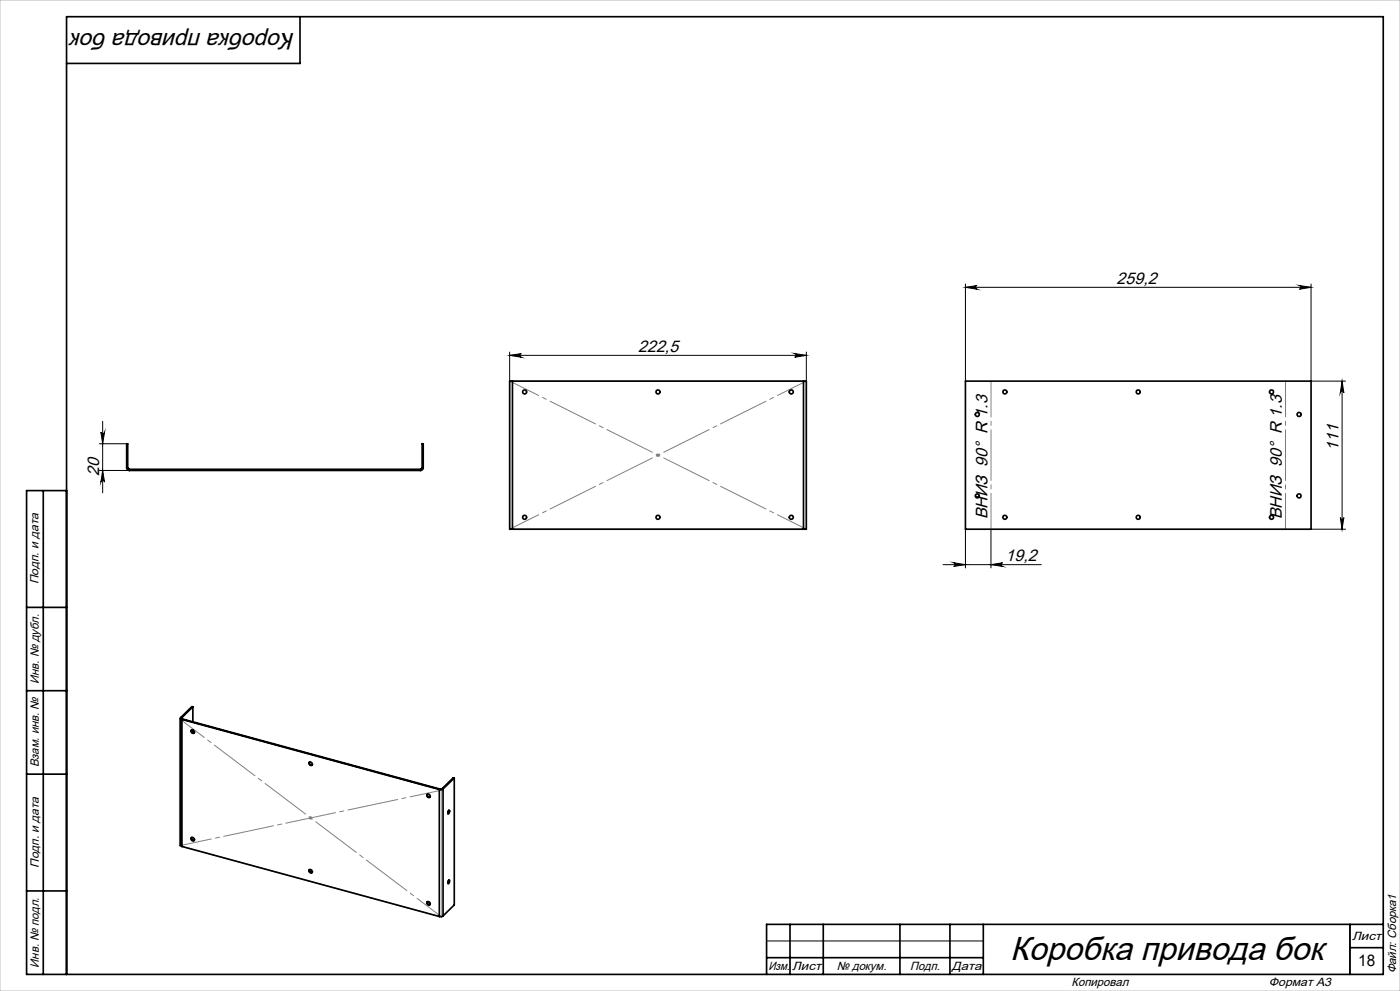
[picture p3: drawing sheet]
<svg xmlns="http://www.w3.org/2000/svg" width="420mm" height="297mm" viewBox="0 0 420 297" stroke-linecap="round" stroke-linejoin="round" font-family="sans-serif">
<g fill="none" stroke="#000" stroke-width=".3">
<path d="M289.6 86.1l3.5-.5a.55 .55 0 0 0-.5 .5 .55 .55 0 0 0 .5 .6zM289.6 85.1v29.1M289.6 86.1h103.7M389.8 85.6l3.5 .5-3.5 .6a.55 .55 0 0 0 .5-.6 .55 .55 0 0 0-.5-.5zM393.3 85.1v29.1h10.3M152.9 106.5l3.5-.5a.55 .55 0 0 0-.5 .5 .55 .55 0 0 0 .5 .6zM152.9 105.5v8.7M152.9 106.5h89M238.4 106l3.5 .5-3.5 .6a.55 .55 0 0 0 .5-.6 .55 .55 0 0 0-.5-.5zM241.9 105.5v8.7M402.6 114.2v44.4M402.6 114.2l.6 3.5a.53 .53 0 0 0-.6-.5 .53 .53 0 0 0-.5 .5z"/>
<path d="M29.8 133h8.2M30.3 129.5a.55 .55 0 0 0 .5 .5 .55 .55 0 0 0 .6-.5l-.6 3.5zM30.8 126.3v21.4M29.8 141h9M30.8 141l.6 3.5a.55 .55 0 0 0-.6-.5 .55 .55 0 0 0-.5 .5zM289.6 158.6v11.6M297.3 158.6v11.6M393.3 158.6h10.3M402.1 155.1a.53 .53 0 0 0 .5 .5 .53 .53 0 0 0 .6-.5l-.6 3.5zM282.9 169.2h29.5M286.1 168.7l3.5 .5-3.5 .6a.55 .55 0 0 0 .5-.6 .55 .55 0 0 0-.5-.5zM297.3 169.2l3.5-.5a.55 .55 0 0 0-.5 .5 .55 .55 0 0 0 .5 .6z"/>
<path d="M405 277v15M230 282h65"/>
</g>
<path d="M152.9 114.2h89v44.4h-89zM196.9 136.4h1M197 136.1l.7 .7M197.4 135.9v1M197.7 136.1l-.7 .7M53.8 215.4l78.7 21.4v38.1l-78.7-21.4zM92.7 245.1h1M92.9 244.8l.7 .7M93.2 244.6v1M93.6 244.8l-.7 .7" fill="none" stroke="#808080" stroke-width=".3"/>
<g fill="none" stroke="#000" stroke-width=".5">
<path d="M90 5v14h-70M153.7 114.2h-.8v44.4h.8M153.7 114.2h87.4M153.7 114.2v44.4M241.1 114.2h.8v44.4h-.8M241.1 114.2v44.4M289.6 114.2h103.7v44.4h-103.7zM13 147v145M20 147h-12v145h407v-287h-395v287M38 140.2a.79 .79 0 0 0 .8 .8M38 140.2h.3M38 140.2v-7.2h.3v7.2"/>
<path d="M38.3 140.2l.5 .4M38.8 141h87.4M38.8 140.6v.4M38.8 140.6h87.4M126.2 140.6v.4M126.6 140.2l-.4 .4M126.6 140.2h.4M126.6 140.2v-7.2h.4v7.2M127 140.2a.84 .84 0 0 1-.8 .8M153.7 158.6h87.4M8 182h12M8 207h12"/>
<path d="M54.1 215.2v38.1l.5 .4M54.2 215a.35 .35 0 0 0 0 .5 .35 .35 0 0 0 .4 .1M54.2 215l.3 .1M54.5 215.1l.2 .4M54.5 215.1v.3M54.6 215.6l77.2 21M54.6 215.6v38.1M54.7 215.5l-.1 .1M54.7 215.5l77.2 21M57.5 218.8l.1 .6 .7 .2M57.9 211.8h-.3l-3.4 3.2M57.9 211.8l-3.4 3.3"/>
<path d="M57.9 211.8v4.5M57.9 218.8v.8M8 232h12M92.8 228.4a.54 .54 0 0 1 .8 .3 .54 .54 0 0 1-.4 .7l-.5-.5zM92.9 228.4l.1 .6 .7 .2M128.2 238.1a.54 .54 0 0 1 .8 .2 .54 .54 0 0 1-.4 .7l-.5-.4zM128.2 238a.67 .67 0 0 0 .8 .9M131.8 236.6v38.1M131.9 236.5l-.1 .1M132.6 236.4l-.7 .1M132.6 236.4h.3M132.9 236.4l-1.1 .2"/>
<path d="M132.9 236.4v38.1M136.3 233.2l-.3-.1-3.4 3.3M136.3 233.2l-3.4 3.2M136.3 233.2v38l-3.4 3.3M54.6 253.7l77.2 21M57.4 251a.55 .55 0 0 1 .9 .3 .55 .55 0 0 1-.5 .7l-.5-.4zM57.5 251a.67 .67 0 0 0 .8 .8M134.6 242.9l-.3 .9M134.6 242.8a.54 .54 0 0 1 .2 .6 .54 .54 0 0 1-.5 .4zM8 267h12M92.9 260.6l.1 .6 .7 .2M128.2 270.2a.67 .67 0 0 0 .8 .9"/>
<path d="M132.9 274.5l-1.1 .2M134.6 263.8l-.3 .9M134.6 263.8a.59 .59 0 0 1 .3 .6 .59 .59 0 0 1-.5 .4l-.1-.5zM237 277v15M247 277v15M270 277v15M285 277v15M295 277v15M405 277v15M415 277h-185v15M230 287h65M405 284h10"/>
<circle cx="157.4" cy="117.5" r=".6"/>
<circle cx="197.4" cy="117.5" r=".6"/>
<circle cx="237.4" cy="117.4" r=".6"/>
<circle cx="301.4" cy="117.5" r=".6"/>
<circle cx="341.5" cy="117.5" r=".6"/>
<circle cx="381.5" cy="117.4" r=".6"/>
<circle cx="293.2" cy="124.2" r=".6"/>
<circle cx="389.7" cy="124.2" r=".6"/>
<circle cx="157.4" cy="155" r=".6"/>
<circle cx="197.4" cy="155" r=".6"/>
<circle cx="237.4" cy="155" r=".6"/>
<circle cx="293.2" cy="148.6" r=".6"/>
<circle cx="301.4" cy="155" r=".6"/>
<circle cx="341.5" cy="155" r=".6"/>
<circle cx="381.5" cy="155" r=".6"/>
<circle cx="389.7" cy="148.6" r=".61"/>
<circle cx="57.9" cy="219.2" r=".53"/>
<circle cx="93.2" cy="261.1" r=".53"/>
<circle cx="128.5" cy="270.8" r=".53"/>
</g>
<path d="M297.3 114.2v44.4M385.7 158.6v-44.4" fill="none" stroke="#808080" stroke-width=".3" stroke-dasharray="15.2 1.3 1.3 1.3" stroke-dashoffset="4.5"/>
<path d="M0 0h420v297h-420z" fill="none" stroke="#c0c0c0" stroke-width=".3"/>
<path d="M241.9 114.2l-89 44.4M241.9 158.6l-89-44.4M132.6 236.8l-78.8 16.7" fill="none" stroke="#808080" stroke-width=".3" stroke-dasharray="15.2 1.3 1.3 1.3" stroke-dashoffset="5.5"/>
<path d="M132.6 274.9l-78.8-59.5" fill="none" stroke="#808080" stroke-width=".3" stroke-dasharray="15.2 1.3 1.3 1.3" stroke-dashoffset="5.9"/>
<g fill="#000">
<path d="M389.8 85.6l3.5 .5-3.5 .6a.55 .55 0 0 0 .5-.6 .55 .55 0 0 0-.5-.5zM289.6 86.1l3.5-.5a.55 .55 0 0 0-.5 .5 .55 .55 0 0 0 .5 .6z"/>
<path d="M152.9 106.5l3.5-.5a.55 .55 0 0 0-.5 .5 .55 .55 0 0 0 .5 .6zM238.4 106l3.5 .5-3.5 .6a.55 .55 0 0 0 .5-.6 .55 .55 0 0 0-.5-.5z"/>
<path d="M402.6 114.2l.6 3.5a.53 .53 0 0 0-.6-.5 .53 .53 0 0 0-.5 .5zM402.1 155.1a.53 .53 0 0 0 .5 .5 .53 .53 0 0 0 .6-.5l-.6 3.5zM30.3 129.5a.55 .55 0 0 0 .5 .5 .55 .55 0 0 0 .6-.5l-.6 3.5zM30.8 141l.6 3.5a.55 .55 0 0 0-.6-.5 .55 .55 0 0 0-.5 .5z"/>
<path d="M286.1 168.7l3.5 .5-3.5 .6a.55 .55 0 0 0 .5-.6 .55 .55 0 0 0-.5-.5zM297.3 169.2l3.5-.5a.55 .55 0 0 0-.5 .5 .55 .55 0 0 0 .5 .6z"/>
</g>
<text font-size="10" x="303" y="287.6">Коробка привода бок</text>
<text font-size="7.1" x="88.6" y="9.8" transform="rotate(-180 88.6 9.8)">Коробка привода бок</text>
<g font-size="5">
<text x="335" y="85">259,2</text>
<text x="191.5" y="105.4">222,5</text>
<text x="401.6" y="135.3" transform="rotate(-90 401.6 135.3)">111</text>
<text x="29.7" y="142.6" transform="rotate(-90 29.7 142.6)">20</text>
<text x="296.2" y="155.7" transform="rotate(-90 296.2 155.7)">ВНИЗ 90° R 1.3</text>
<text x="384.6" y="155.7" transform="rotate(-90 384.6 155.7)">ВНИЗ 90° R 1.3</text>
<text x="301.7" y="168.1">19,2</text>
</g>
<text font-size="4.8" x="407.4" y="289.5">18</text>
<g font-size="3.6">
<text x="11.6" y="175.1" transform="rotate(-90 11.6 175.1)">Подп. и дата</text>
<text x="11.6" y="205" transform="rotate(-90 11.6 205)">Инв. № дубл.</text>
<text x="11.6" y="230" transform="rotate(-90 11.6 230)">Взам. инв. №</text>
<text x="11.6" y="260.1" transform="rotate(-90 11.6 260.1)">Подп. и дата</text>
<text x="405.6" y="281.6">Лист</text>
<text x="11.6" y="290" transform="rotate(-90 11.6 290)">Инв. № подл.</text>
<text x="230.5" y="290.6">Изм.</text>
<text x="237.7" y="290.6">Лист</text>
<text x="251" y="290.6">№ докум.</text>
<text x="273" y="290.6">Подп.</text>
<text x="285.5" y="290.6">Дата</text>
<text x="418.8" y="291.7" transform="rotate(-90 418.8 291.7)">Файл: Сборка1</text>
<text x="321.5" y="295.6">Копировал</text>
<text x="380.7" y="295.6">Формат А3</text>
</g>
</svg>
